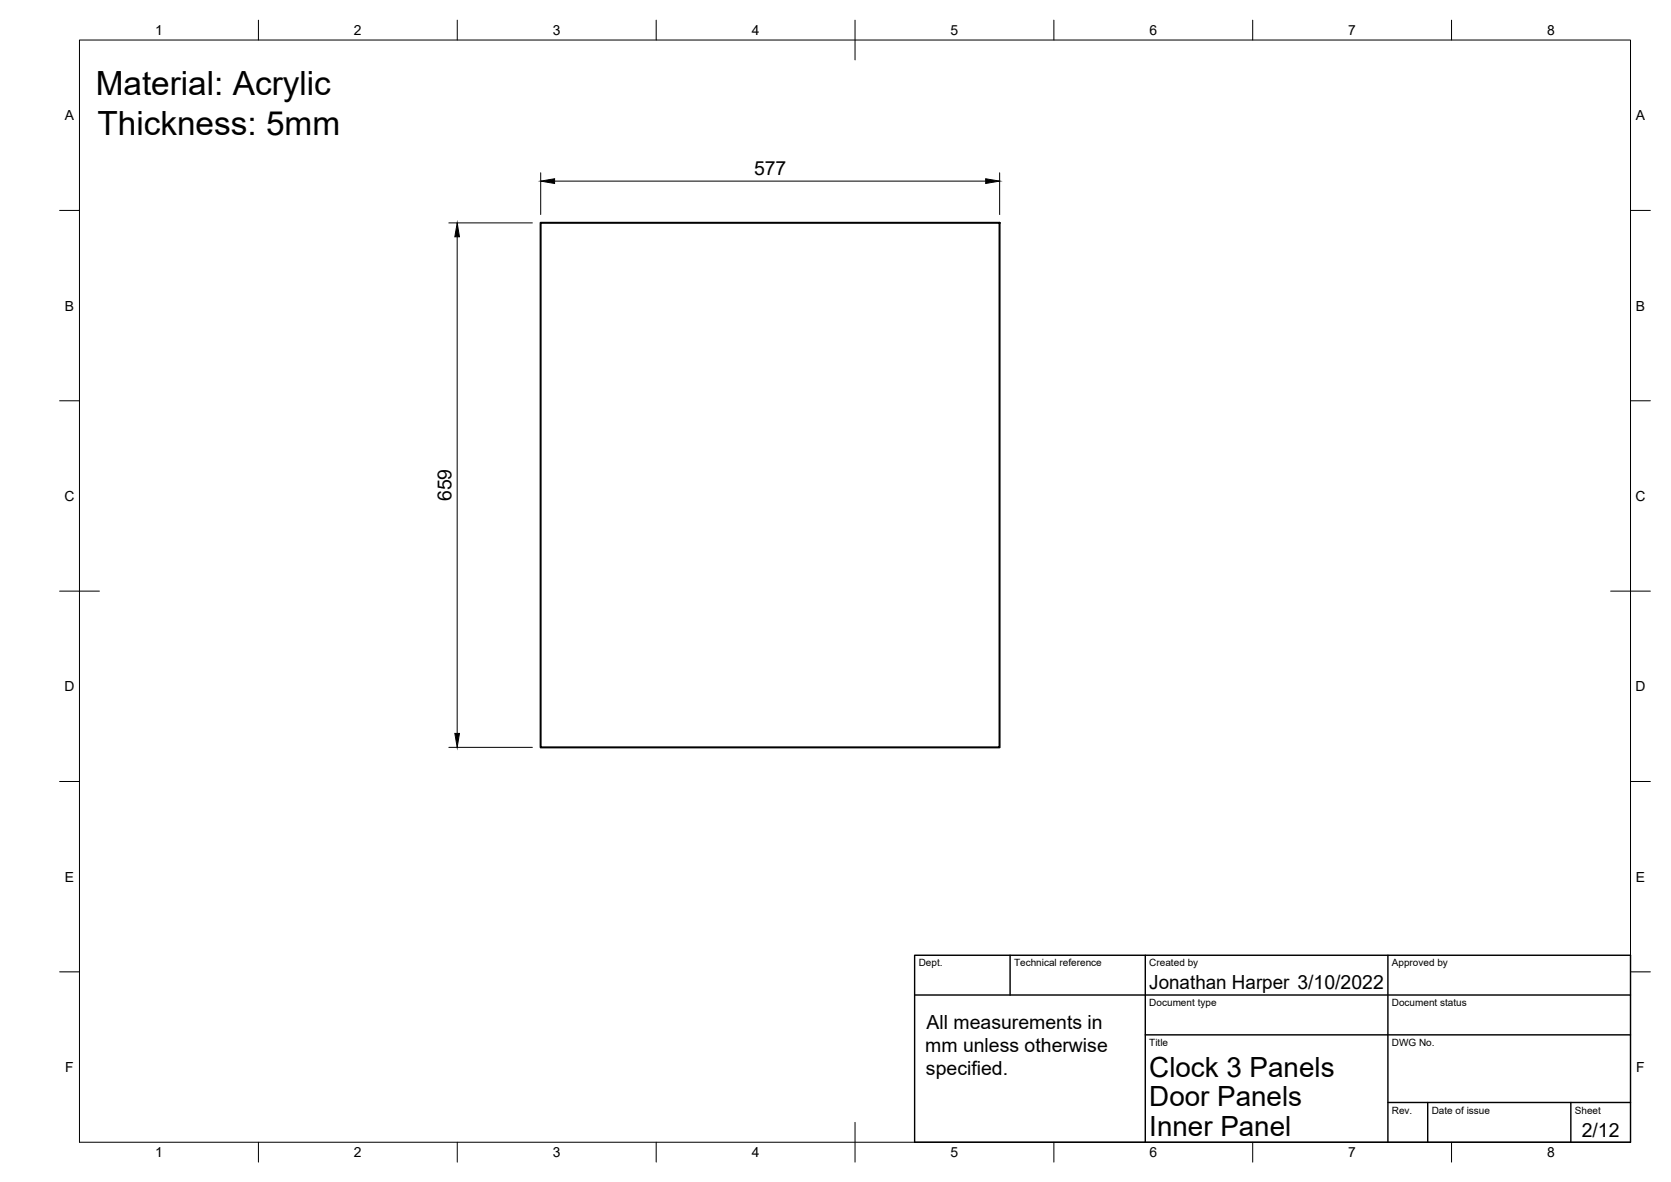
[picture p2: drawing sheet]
<svg xmlns="http://www.w3.org/2000/svg" width="420mm" height="297mm" viewBox="0 0 420 297" stroke-linecap="round" stroke-linejoin="round" font-family="sans-serif">
<!-- layer: Visible -->
<path d="M135.9 56h115.4v131.8h-115.4z" fill="none" stroke="#000" stroke-width=".51"/>
<!-- layer: Border -->
<g fill="none" stroke="#000" stroke-width=".25">
<path d="M20 10.1h390v276.9h-390zM65 5.1v5M115 5.1v5M165 5.1v5M215 5.1v10M265 5.1v5M315 5.1v5M365 5.1v5M15 52.9h5M410 52.9h5M15 100.7h5M410 100.7h5"/>
<path d="M15 148.6h10M405 148.6h10M15 196.4h5M410 196.4h5M15 244.2h5M410 244.2h5M65 287v5M115 287v5M165 287v5M215 282.1v9.9M265 287v5M315 287v5"/>
<path d="M365 287v5"/>
</g>
<!-- layer: TitleBlock -->
<path d="M230 240.1h180v46.9h-180zM230 250h180M254 240.1v9.9M288 240.1v46.9M349 240.1v46.9M288 260.1h122M349 277.1h61M359 277.1v9.9M395 277.1v9.9" fill="none" stroke="#000" stroke-width=".36"/>
<!-- layer: Dimensions -->
<path d="M112.9 56h21M115 59.5v124.8M136 43.4v10.5M139.4 45.5h108.4M251.4 43.4v10.5M112.9 187.8h21" fill="none" stroke="#000" stroke-width=".25"/>
<path d="M115 56l.5 3.5h-1.1zM136 45.5l3.4-.6v1.2zM247.8 44.9l3.6 .6-3.6 .6zM114.4 184.3h1.1l-.5 3.5z" fill="#000" stroke="#000" stroke-width=".25"/>
<g font-size="8.4">
<text x="24.1" y="24">Material: Acrylic</text>
<text x="24.5" y="34">Thickness: 5mm</text>
</g>
<g font-size="7">
<text x="289" y="270.6">Clock 3 Panels</text>
<text x="289" y="278.1">Door Panels</text>
<text x="289" y="285.5">Inner Panel</text>
</g>
<g font-size="4.9">
<text x="189.6" y="44.1">577</text>
<text x="113.5" y="126" transform="rotate(-90 113.5 126)">659</text>
<text x="289" y="248.5">Jonathan Harper 3/10/2022</text>
<text x="233" y="258.5">All measurements in</text>
<text x="232.6" y="264.3">mm unless otherwise</text>
<text x="232.8" y="270.2">specified.</text>
<text x="397.7" y="285.7">2/12</text>
</g>
<g font-size="3.5">
<text x="39" y="8.8">1</text>
<text x="89" y="8.8">2</text>
<text x="139" y="8.8">3</text>
<text x="189" y="8.8">4</text>
<text x="239" y="8.8">5</text>
<text x="289" y="8.8">6</text>
<text x="339" y="8.8">7</text>
<text x="389" y="8.8">8</text>
<text x="16.3" y="30.2">A</text>
<text x="411.3" y="30.2">A</text>
<text x="16.3" y="78">B</text>
<text x="411.3" y="78">B</text>
<text x="16.2" y="125.9">C</text>
<text x="411.2" y="125.9">C</text>
<text x="16.2" y="173.7">D</text>
<text x="411.2" y="173.7">D</text>
<text x="16.3" y="221.6">E</text>
<text x="411.3" y="221.6">E</text>
<text x="16.4" y="269.4">F</text>
<text x="411.4" y="269.4">F</text>
<text x="39" y="290.8">1</text>
<text x="89" y="290.8">2</text>
<text x="139" y="290.8">3</text>
<text x="189" y="290.8">4</text>
<text x="239" y="290.8">5</text>
<text x="289" y="290.8">6</text>
<text x="339" y="290.8">7</text>
<text x="389" y="290.8">8</text>
</g>
<g font-size="2.5">
<text x="231" y="242.9">Dept.</text>
<text x="255" y="242.9">Technical reference</text>
<text x="289" y="242.9">Created by</text>
<text x="350" y="242.9">Approved by</text>
<text x="289" y="252.8">Document type</text>
<text x="350" y="252.8">Document status</text>
<text x="289" y="262.9">Title</text>
<text x="350" y="262.9">DWG No.</text>
<text x="350" y="279.9">Rev.</text>
<text x="360" y="279.9">Date of issue</text>
<text x="396" y="279.9">Sheet</text>
</g>
</svg>
